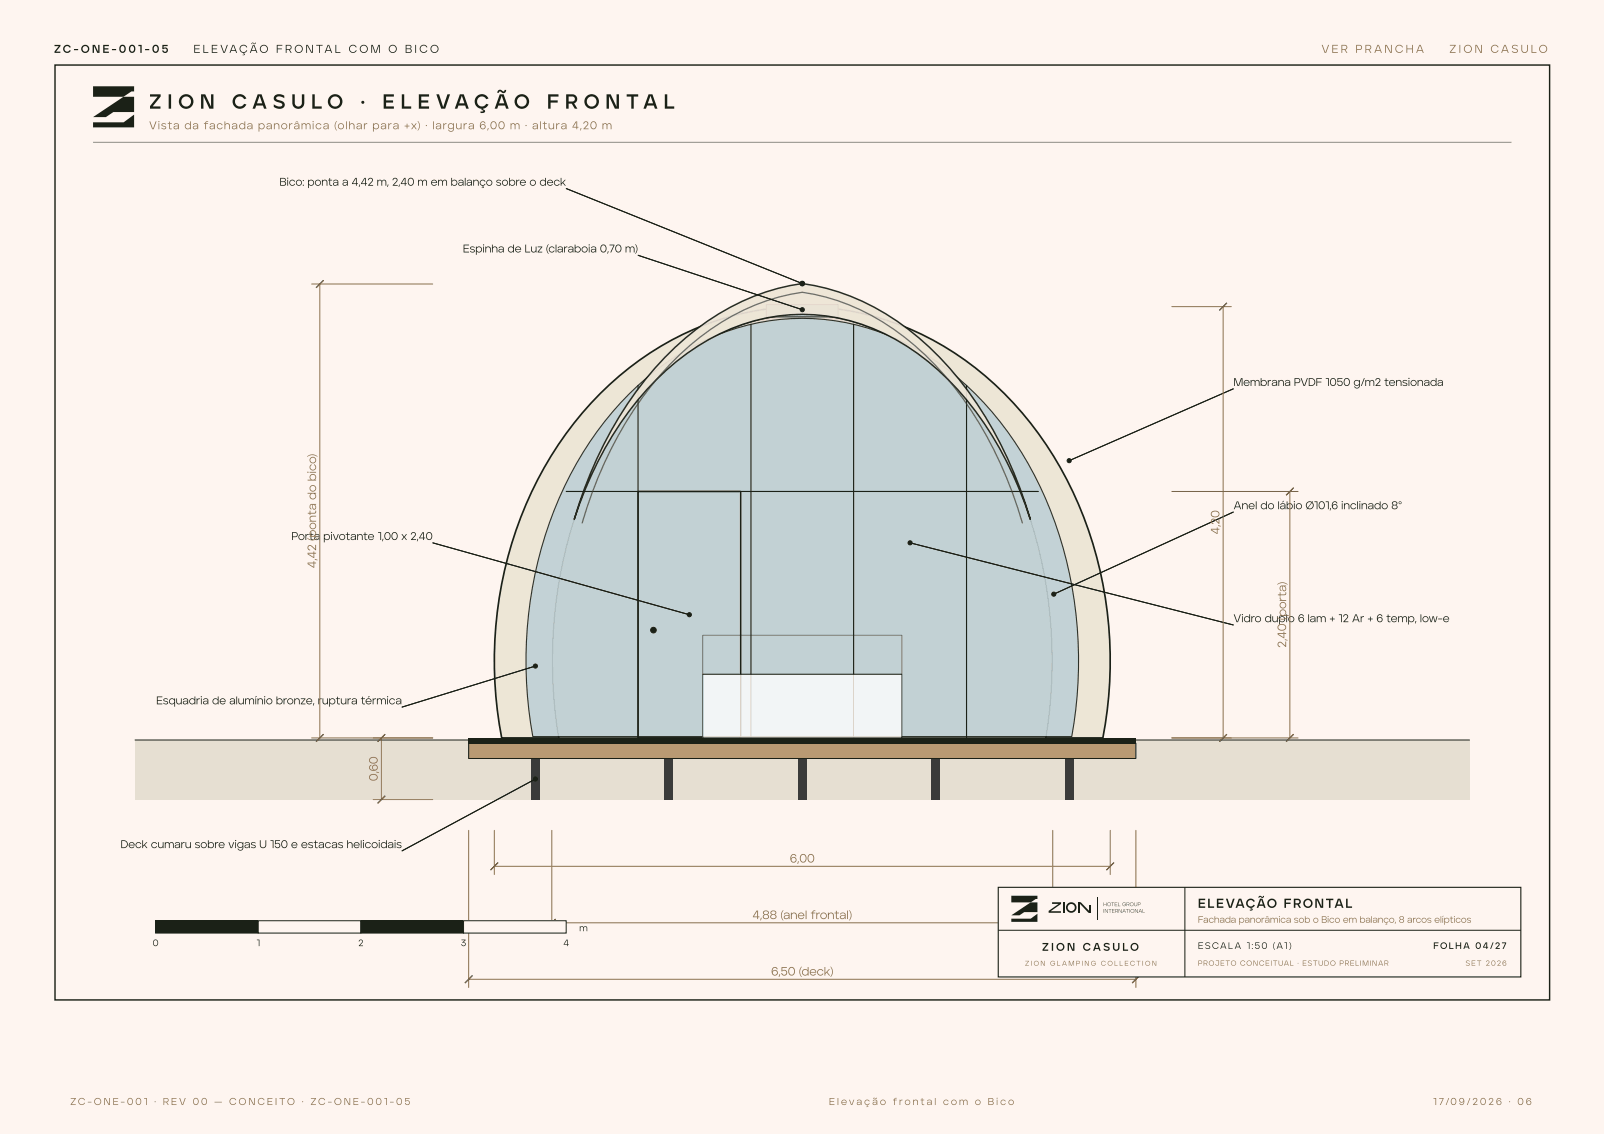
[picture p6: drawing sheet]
<svg xmlns="http://www.w3.org/2000/svg" width="297mm" height="210mm" viewBox="0 0 297 210" stroke-linecap="round" stroke-linejoin="round" font-family="sans-serif">
<g fill="#fef5f0">
<path d="M0 0h297v209.9h-297z"/>
<path d="M10.1 11.9h277v173.3h-277z"/>
</g>
<path d="M10.2 12h276.7v173.1h-276.7z" fill="none" stroke="#1b2117" stroke-width=".26"/>
<g fill="#1b2117">
<path d="M17.2 16h7.6v.9h-.5l-1.4 1h-5.7z"/>
<path d="M17.2 21.7l5.7-3.8h1.9v2.8h-3.8l-1.4 1z"/>
<path d="M17.2 22.6h5.7l1.9-1.4v2.4h-7.6z"/>
</g>
<path d="M17.2 26.3h262.7" fill="none" stroke="#1b2117" stroke-width=".19"/>
<path d="M25 137h247.1v11h-247.1z" fill="#e6dfd2"/>
<path d="M25 137h247.1" fill="none" stroke="#1b2117" stroke-width=".19"/>
<g fill="#3a3b3a">
<path d="M197.2 140.4h1.5v7.6h-1.5z"/>
<path d="M172.5 140.4h1.5v7.6h-1.5z"/>
<path d="M147.8 140.4h1.5v7.6h-1.5z"/>
<path d="M123.1 140.4h1.5v7.6h-1.5z"/>
<path d="M98.4 140.4h1.5v7.6h-1.5z"/>
</g>
<path d="M86.8 137.5h123.5v2.9h-123.5z" fill="#b99a73"/>
<path d="M86.8 137.5h123.5v2.9h-123.5z" fill="none" stroke="#1b2117" stroke-width=".19"/>
<path d="M86.8 136.6h123.5v.9h-123.5z" fill="#1b2117"/>
<path d="M111.1 72.9a52.3 52.3 0 0 1 44.2-15.7 55.3 55.3 0 0 1 37 23.1 73 73 0 0 1 11.9 56.3h-111.3a72.7 72.7 0 0 1 13.4-58.3l1.5-1.9z" fill="#ede6d6"/>
<path d="M111.1 72.9a52.3 52.3 0 0 1 44.2-15.7 55.3 55.3 0 0 1 37 23.1 73 73 0 0 1 11.9 56.3h-111.3a72.7 72.7 0 0 1 13.4-58.3l1.5-1.9z" fill="none" stroke="#1b2117" stroke-width=".31"/>
<path d="M121 70.8a39.2 39.2 0 0 1 25.7-12.6 36.8 36.8 0 0 1 26.4 9.7 62.3 62.3 0 0 1 17.8 28.6 87.3 87.3 0 0 1 2.8 40.1h-90.2a84.9 84.9 0 0 1 7.2-51.2 59.5 59.5 0 0 1 10.3-14.6z" fill="#e4dccb"/>
<path d="M121 70.8a39.2 39.2 0 0 1 25.7-12.6 36.8 36.8 0 0 1 26.4 9.7 62.3 62.3 0 0 1 17.8 28.6 87.3 87.3 0 0 1 2.8 40.1h-90.2a84.9 84.9 0 0 1 7.2-51.2 59.5 59.5 0 0 1 10.3-14.6z" fill="none" stroke="#1b2117" stroke-width=".24"/>
<path d="M116.5 72.9a45.1 45.1 0 0 1 34.1-13.9 46.2 46.2 0 0 1 31.6 15.5 69.3 69.3 0 0 1 17.3 41.7 78.3 78.3 0 0 1-1 20.1h-99.8a75.5 75.5 0 0 1 9.3-52.6 59.4 59.4 0 0 1 8.5-10.8z" fill="#bfd0d6"/>
<path d="M116.5 72.9a45.1 45.1 0 0 1 34.1-13.9 46.2 46.2 0 0 1 31.6 15.5 69.3 69.3 0 0 1 17.3 41.7 78.3 78.3 0 0 1-1 20.1h-99.8a75.5 75.5 0 0 1 9.3-52.6 59.4 59.4 0 0 1 8.5-10.8zM118.1 71.3v65.3M139.1 60v76.6M158.1 60v76.6M179 71.3v65.3M104.8 91h87.5" fill="none" stroke="#1b2117" stroke-width=".21"/>
<path d="M118.1 91h19.1v45.6h-19.1z" fill="none" stroke="#1b2117" stroke-width=".28"/>
<circle cx="121" cy="116.6" r=".52" fill="#1b2117"/>
<circle cx="121" cy="116.6" r=".52" fill="none" stroke="#1b2117" stroke-width=".19"/>
<path d="M130.1 124.8h36.9v11.8h-36.9z" fill="#fff"/>
<path d="M130.1 117.6h36.9v7.2h-36.9zM130.1 124.8h36.9v11.8h-36.9z" fill="none" stroke="#1b2117" stroke-width=".19"/>
<path d="M141.9 56.4h13.3v2.3h-13.3z" fill="#bfd0d6"/>
<path d="M141.9 56.4h13.3v2.3h-13.3z" fill="none" stroke="#1b2117" stroke-width=".19"/>
<path d="M123.1 66.1a43.8 43.8 0 0 1 25.5-13.6 43.8 43.8 0 0 1 25.4 13.6 72.5 72.5 0 0 1 16.8 30 62.9 62.9 0 0 0-17.1-27.6 37.3 37.3 0 0 0-27.4-10.2 38.9 38.9 0 0 0-24.7 11.9 63.9 63.9 0 0 0-15.3 25.9 72.5 72.5 0 0 1 16.8-30z" fill="#ede6d6"/>
<path d="M123.1 66.1a43.8 43.8 0 0 1 25.5-13.6 43.8 43.8 0 0 1 25.4 13.6 72.5 72.5 0 0 1 16.8 30 62.9 62.9 0 0 0-17.1-27.6 37.3 37.3 0 0 0-27.4-10.2 38.9 38.9 0 0 0-24.7 11.9 63.9 63.9 0 0 0-15.3 25.9 72.5 72.5 0 0 1 16.8-30z" fill="none" stroke="#1b2117" stroke-width=".28"/>
<path d="M107.8 96.8a70.3 70.3 0 0 1 18-31.1 41.8 41.8 0 0 1 22.8-11.6 42.4 42.4 0 0 1 24.5 13.4 71.2 71.2 0 0 1 16.2 29.3" fill="none" stroke="#3a3b3a" stroke-width=".24"/>
<circle cx="148.6" cy="52.5" r=".43" fill="#1b2117"/>
<g fill="none" stroke="#1b2117" stroke-width=".19">
<path d="M104.8 34.9l43.8 17.6"/>
<circle cx="148.6" cy="52.5" r=".43"/>
</g>
<path d="M104.8 34.9l43.8 17.6z" fill="#000"/>
<circle cx="148.6" cy="52.5" r=".38" fill="#1b2117"/>
<g fill="none" stroke="#1b2117" stroke-width=".19">
<path d="M228.4 72l-30.4 13.3"/>
<circle cx="148.6" cy="52.5" r=".38"/>
</g>
<path d="M198 85.3l30.4-13.3z" fill="#000"/>
<circle cx="198" cy="85.3" r=".38" fill="#1b2117"/>
<g fill="none" stroke="#1b2117" stroke-width=".19">
<path d="M228.4 94.8l-33.3 15.2"/>
<circle cx="198" cy="85.3" r=".38"/>
</g>
<path d="M195.1 110l33.3-15.2z" fill="#000"/>
<circle cx="195.1" cy="110" r=".38" fill="#1b2117"/>
<g fill="none" stroke="#1b2117" stroke-width=".19">
<path d="M118.1 47.2l30.5 10.1"/>
<circle cx="195.1" cy="110" r=".38"/>
</g>
<path d="M118.1 47.2l30.5 10.1z" fill="#000"/>
<circle cx="148.6" cy="57.3" r=".38" fill="#1b2117"/>
<g fill="none" stroke="#1b2117" stroke-width=".19">
<path d="M168.5 100.5l59.9 15.2"/>
<circle cx="148.6" cy="57.3" r=".38"/>
</g>
<path d="M168.5 100.5l59.9 15.2z" fill="#000"/>
<circle cx="168.5" cy="100.5" r=".38" fill="#1b2117"/>
<g fill="none" stroke="#1b2117" stroke-width=".19">
<path d="M80.1 100.5l47.5 13.3"/>
<circle cx="168.5" cy="100.5" r=".38"/>
</g>
<path d="M80.1 100.5l47.5 13.3z" fill="#000"/>
<circle cx="127.6" cy="113.8" r=".38" fill="#1b2117"/>
<g fill="none" stroke="#1b2117" stroke-width=".19">
<path d="M99.1 123.3l-24.7 7.6"/>
<circle cx="127.6" cy="113.8" r=".38"/>
</g>
<path d="M74.4 130.9l24.7-7.6z" fill="#000"/>
<circle cx="99.1" cy="123.3" r=".38" fill="#1b2117"/>
<g fill="none" stroke="#1b2117" stroke-width=".19">
<path d="M99.1 144.2l-24.7 13.3"/>
<circle cx="99.1" cy="123.3" r=".38"/>
</g>
<path d="M74.4 157.5l24.7-13.3z" fill="#000"/>
<circle cx="99.1" cy="144.2" r=".38" fill="#1b2117"/>
<circle cx="99.1" cy="144.2" r=".38" fill="none" stroke="#1b2117" stroke-width=".19"/>
<g fill="none" stroke="#8b714e" stroke-width=".19">
<path d="M57.7 52.6h22.4M59.2 52.6v84M59.9 51.9l-1.4 1.4M217 56.8h11M226.5 56.8v79.8M227.2 56.1l-1.4 1.3M217 91h23.4M238.8 91v45.6M239.5 90.3l-1.3 1.4M57.7 136.6h22.4M59.9 135.9l-1.4 1.4M70.6 136.6v11.4"/>
<path d="M71.3 135.9l-1.4 1.4M217 136.6h23.4M227.2 135.9l-1.4 1.4M239.5 135.9l-1.3 1.4M69.1 148h11M71.3 147.3l-1.4 1.4M86.8 153.7v29.1M91.5 153.7v8.2M92.2 159.7l-1.4 1.3M102.2 153.7v18.6M194.9 153.7v18.6M205.6 153.7v8.2"/>
<path d="M206.3 159.7l-1.4 1.3M210.3 153.7v29.1M91.5 160.3h114.1M102.2 170.8h92.7M102.9 170.1l-1.4 1.4M195.6 170.1l-1.4 1.4M86.8 181.3h123.5M87.5 180.6l-1.4 1.3M211 180.6l-1.4 1.3"/>
</g>
<g fill="#000">
<path d="M58.5 53.3l1.4-1.4zM225.8 57.4l1.4-1.3zM239.5 90.3l-1.3 1.4zM58.5 137.3l1.4-1.4zM69.9 137.3l1.4-1.4zM225.8 137.3l1.4-1.4zM238.2 137.3l1.3-1.4zM69.9 148.7l1.4-1.4zM90.8 161l1.4-1.3zM101.5 171.5l1.4-1.4zM195.6 170.1l-1.4 1.4zM204.9 161l1.4-1.3z"/>
<path d="M86.1 181.9l1.4-1.3zM209.6 181.9l1.4-1.3z"/>
</g>
<path d="M28.8 170.4h19v2.3h-19z" fill="#1b2117"/>
<path d="M28.8 170.4h19v2.3h-19z" fill="none" stroke="#1b2117" stroke-width=".19"/>
<path d="M47.8 170.4h19v2.3h-19z" fill="#fef5f0"/>
<path d="M47.8 170.4h19v2.3h-19z" fill="none" stroke="#1b2117" stroke-width=".19"/>
<path d="M66.8 170.4h19v2.3h-19z" fill="#1b2117"/>
<path d="M66.8 170.4h19v2.3h-19z" fill="none" stroke="#1b2117" stroke-width=".19"/>
<path d="M85.8 170.4h19v2.3h-19z" fill="#fef5f0"/>
<path d="M85.8 170.4h19v2.3h-19z" fill="none" stroke="#1b2117" stroke-width=".19"/>
<path d="M184.8 164.2h96.8v16.6h-96.8z" fill="#fef5f0"/>
<path d="M184.8 164.2h96.8v16.6h-96.8z" fill="none" stroke="#1b2117" stroke-width=".21"/>
<path d="M184.8 172.2h96.8M219.4 164.2v16.6" fill="none" stroke="#1b2117" stroke-width=".19"/>
<g fill="#1b2117">
<path d="M187.3 165.8h4.8v.6h-.3l-1 .6h-3.5z"/>
<path d="M187.3 169.4l3.5-2.4h1.3v1.8h-2.4l-.9 .6z"/>
<path d="M187.3 170h3.6l1.2-.9v1.5h-4.8z"/>
<path d="M194.8 167h1.7v.3l-2 1.4h2v.2h-2.3v-.3l1.8-1.3h-1.2z"/>
<path d="M196.8 167h.3v1.9h-.3z"/>
</g>
<circle cx="198.4" cy="168" r=".82" fill="none" stroke="#1b2117" stroke-width=".32"/>
<g fill="#1b2117">
<path d="M199.6 167h.3v1.9h-.3z"/>
<path d="M199.7 167h.4l1.9 1.9h-.5z"/>
<path d="M201.8 167.6h.3v1.3h-.3z"/>
</g>
<path d="M203.2 166.1v4.2" fill="none" stroke="#1b2117" stroke-width=".19"/>
<g font-size="3.8" fill="#1b2117">
<text x="27.6" y="20.1">Z I O N</text>
<text x="42.9" y="20.1">C A S U L O</text>
<text x="66.7" y="20.1">·</text>
<text x="70.8" y="20.1">E L E VA Ç Ã O</text>
<text x="101.3" y="20.1">F R O N T A L</text>
</g>
<text font-size="2.4" fill="#1b2117" x="221.8" y="168">ELEVAÇÃO FRONTAL</text>
<g font-size="2.2" fill="#8b714e">
<text x="225.8" y="98.9" transform="rotate(-90 225.8 98.9)">4,20</text>
<text x="58.5" y="105.2" transform="rotate(-90 58.5 105.2)">4,42 (ponta do bico)</text>
<text x="238.2" y="119.9" transform="rotate(-90 238.2 119.9)">2,40 (porta)</text>
<text x="69.9" y="144.6" transform="rotate(-90 69.9 144.6)">0,60</text>
<text x="146.2" y="159.7">6,00</text>
<text x="139.3" y="170.1">4,88 (anel frontal)</text>
<text x="142.8" y="180.6">6,50 (deck)</text>
</g>
<g font-size="2.1" fill="#1b2117">
<text x="10" y="9.8">ZC - O N E - 0</text>
<text x="23.8" y="9.8">0</text>
<text x="25.5" y="9.8">1 - 0</text>
<text x="29.9" y="9.8">5</text>
<text x="35.8" y="9.8">E L E VAÇÃO F R O N TA L C O M O B I C O</text>
<text x="51.7" y="34.4">Bico: ponta a 4,42 m, 2,40 m em balanço sobre o deck</text>
<text x="85.7" y="46.7">Espinha de Luz (claraboia 0,70 m)</text>
<text x="228.4" y="71.4">Membrana PVDF 1050 g/m² tensionada</text>
<text x="228.4" y="94.2">Anel do láb</text>
<text x="239.5" y="94.2">io Ø101,6 inclinado 8°</text>
<text x="53.9" y="100">Porta</text>
<text x="59.9" y="100">pivotante 1,00 x 2,40</text>
<text x="228.4" y="115.2">Vidro duplo 6 lam + 12 Ar + 6 temp, low-e</text>
<text x="28.9" y="130.4">Esquadria de alumínio bronze, r</text>
<text x="59.6" y="130.4">uptura térmica</text>
<text x="22.3" y="157">Deck cumaru sobre vigas U 150 e estacas helicoidais</text>
<text x="192.9" y="176">Z I O N CA S U LO</text>
</g>
<g font-size="2.1" fill="#8b714e">
<text x="244.7" y="9.8">V E R P R A N C H A</text>
<text x="268.4" y="9.8">Z I O N CA S U LO</text>
<text x="27.6" y="23.9">Vista da fachada panorâmica (olhar para +x) · largura 6,00 m · altura 4,20 m</text>
</g>
<g font-size="1.9" fill="#8b714e">
<text x="13" y="204.5">ZC - O N E - 0</text>
<text x="25.1" y="204.5">0</text>
<text x="26.6" y="204.5">1 · R E V 0</text>
<text x="37.2" y="204.5">0 — C O N C E I TO · ZC - O N E - 0</text>
<text x="69.5" y="204.5">0</text>
<text x="71.1" y="204.5">1 - 0</text>
<text x="74.9" y="204.5">5</text>
<text x="153.5" y="204.5">E l ev a ç ã o f ro n t a l c o m o B i c o</text>
<text x="265.3" y="204.5">1</text>
<text x="266.4" y="204.5">7/0</text>
<text x="270.1" y="204.5">9 /2</text>
<text x="274" y="204.5">0</text>
<text x="275.6" y="204.5">2</text>
<text x="277" y="204.5">6 · 0</text>
<text x="282.5" y="204.5">6</text>
</g>
<g font-size="1.7" fill="#1b2117">
<text x="107.3" y="172.4">m</text>
<text x="28.3" y="175.1">0</text>
<text x="47.5" y="175.1">1</text>
<text x="66.3" y="175.1">2</text>
<text x="85.3" y="175.1">3</text>
<text x="104.3" y="175.1">4</text>
<text x="221.8" y="175.6">ESCALA 1:50 (A1)</text>
<text x="265.4" y="175.6">FOLHA 04/27</text>
</g>
<text font-size="1.7" fill="#8b714e" x="221.8" y="170.8">Fachada panorâmica sob o Bico em balanço, 8 arcos elípticos</text>
<g font-size="1.4" fill="#8b714e">
<text x="221.8" y="178.7">PROJETO CONCEITUAL · ESTUDO PRELIMINAR</text>
<text x="271.4" y="178.7">SET 2026</text>
</g>
<g font-size="1.3" fill="#8b714e">
<text x="189.8" y="178.7">Z I O N G L A M P I N G C O L L E C</text>
<text x="210.4" y="178.7">T I O N</text>
</g>
<g font-size="1" fill="#1b2117">
<text x="204.3" y="167.7">HOTEL GROU</text>
<text x="210.6" y="167.7">P</text>
<text x="204.3" y="168.9">INTERNATIONAL</text>
</g>
</svg>
